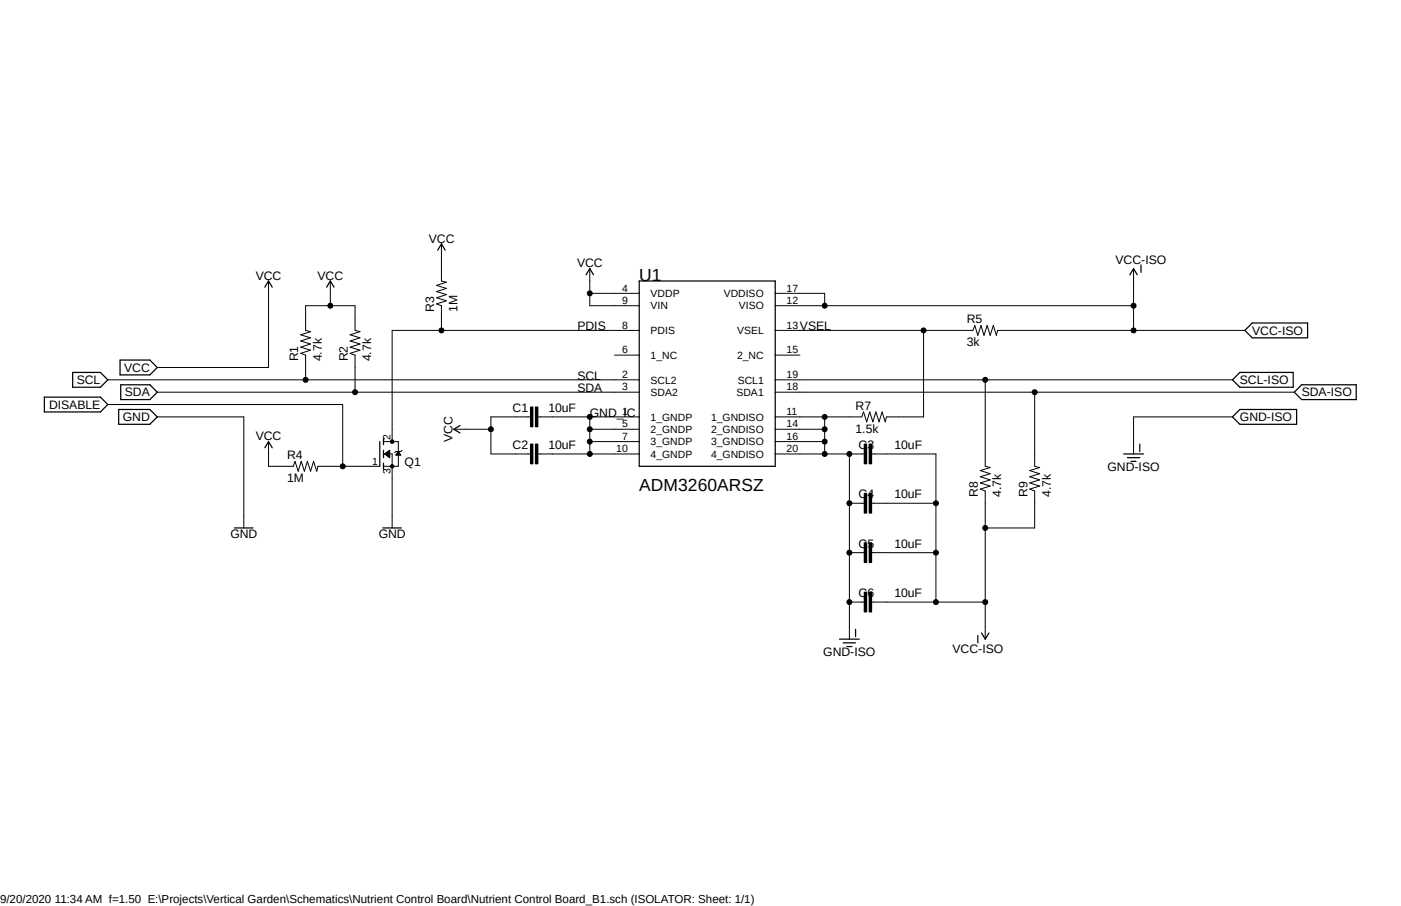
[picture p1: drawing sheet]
<svg xmlns="http://www.w3.org/2000/svg" width="432mm" height="279mm" viewBox="0 0 432 279" stroke-linecap="round" stroke-linejoin="round" font-family="sans-serif">
<path d="M13.3 71l405.2 132.4M418.5 71l-405.2 132.4" fill="none" stroke="#fff" stroke-width=".31"/>
<g fill="none" stroke="#000" stroke-width=".38">
<path d="M134.9 77.1l1.2-1.9 1.1 1.9M81.6 88.6l1.2-1.9 1.1 1.9M100.7 88.6l1.1-1.9 1.2 1.9M180.6 84.8l1.2-2 1.1 2M197 86.7h41.9v57.1h-41.9zM348.2 84.8l1.2-2 1.1 2M351.7 81.7v2.3M22.4 114.9h8.5l2.3 2.2-2.3 2.3h-8.5zM37 111h9.2l2.3 2.3-2.3 2.3h-9.2zM37.2 118.7h9l2.3 2.2-2.3 2.3h-9zM382.1 114.9h16.5v4.5h-16.5l-2.2-2.3zM383.7 101.9l2.3-2.3h17v4.6h-17z"/>
<path d="M401.2 118.7h16.8v4.5h-16.8l-2.3-2.3zM13.7 122.5h17.2l2.3 2.3-2.3 2.2h-17.2zM36.6 126.3h9.6l2.3 2.3-2.3 2.3h-9.6zM81.6 138.1l1.2-1.9 1.1 1.9M117.1 136.2v7.6M118.2 135.2v1.9M118.2 138.9v2.2M141.8 131.2l-1.9 1.2 1.9 1.1M346.3 140h6.1M351.3 136.9v2.3M382.1 126.3h17.5v4.6h-17.5l-2.2-2.3zM118.2 142.8v1.9"/>
<path d="M347.5 141.1h3.8M348.6 142.3h1.5M72.3 162.8h5.7M118 162.8h5.7M258.7 197.1h6.1M259.9 198.2h3.8M261 199.4h1.6M263.7 194.1v2.2M301.4 196v2.2M302.5 195.2l1.2 1.9 1.1-1.9"/>
</g>
<g fill="none" stroke="#000" stroke-width=".31">
<path d="M136.1 75.2v11.5l1.5 .3-3.1 1 3.1 .9-3.1 1 3.1 .9-3.1 1 3.1 1-3.1 .9 1.6 .6v7.6M82.8 86.7v26.6h-34.3M101.8 86.7v7.6M181.8 90.5h15.3M181.8 82.8v11.5h15.3M238.9 94.3h.1M238.9 94.3h110.5M239 90.5h15.2v3.8M349.4 82.8v19.1M33.2 117.1l163.9 .1M94.2 117.1v-7.6l-1.5-.5 3-1-3-.9 3-1-3-.9 3-1-3-.9 3-1-1.5-.4v-7.6h15.2v7.6l1.6 .4-3.1 1 3.1 .9-3.1 1 3.1 .9-3.1 1 3.1 .9-3.1 1 1.5 .5v11.4M189.4 109.5l7.7 .1"/>
<path d="M197.1 101.9h-76.2v34.3M246.5 109.5l-7.5 .1M284.6 101.9v26.7h-11.4l-.4 1.5-.9-3.1-1 3.1-.9-3.1-1 3.1-.9-3.1-1 3.1-1-3.1-.5 1.6h-26.7M303.7 117.1v26.7l1.5 .4-3.1 .9 3.1 1-3.1 .9 3.1 1-3.1 .9 3.1 1-3.1 .9 1.6 .6v45.7M379.9 117.1l-140.9 .1M383.7 101.9h-76.2l-.4 1.5-.9-3-1 3-1-3-.9 3-1-3-.9 3-1-3-.6 1.5h-60.8M33.2 124.8h72.4v19M48.5 120.9l148.6 .1M48.5 128.6h26.6v34.2M82.8 136.2v7.6h7.6l.5-1.5 1 3 .9-3 1 3 .9-3 1 3 .9-3 1 3 .4-1.5h19.1M118.2 136.2h4.6v7.6h-4.6M118.2 140h2.7v22.8"/>
<path d="M118.6 140l1.5-1.1v2.2zM118.7 139.9h1.4M118.9 139.7h1.2M119.1 139.6h1M119.3 139.4h.8M119.5 139.2h.6M119.8 139.1h.3M120 138.9h.1M122.3 139.9h.9M122.4 139.7h.7M122.5 139.6h.5M122.6 139.4h.3"/>
<path d="M122.8 139.2l.7 1.2h-1.5zM123.9 138.9l-.4 .3h-1.5l-.4 .4M139.9 132.4h11.4M163.5 125.5h.8v6.1h-.8zM163.5 136.9h.8v6.1h-.8zM163.5 128.6h-12.2v11.4h12.2M165 125.5h.8v6.1h-.8zM165 136.9h.8v6.1h-.8zM165.8 128.6h31.3M165.8 140h31.3M181.8 132.4h15.3M181.8 136.2h15.3"/>
<path d="M181.8 128.6v11.4M238.9 120.9l.1 .1M238.9 128.6h.1M238.9 140h.1M238.9 120.9h160M238.9 140h27.5M254.2 132.4h-15.2M254.2 136.2h-15.2M254.2 128.6v11.4M261.8 140v57.1M266.4 136.9h.7v6.1h-.7zM267.9 136.9h.7v6.1h-.7z"/>
<path d="M268.6 140h19.9v45.7M318.9 120.9v22.9l1.5 .4-3 .9 3 1-3 .9 3 1-3 .9 3 1-3 .9 1.5 .6v11.4h-15.2M379.9 128.6h-30.5v11.4M118.9 140.2h1.2M119.1 140.4h1M119.3 140.5h.8M119.5 140.7h.6M119.8 140.9h.3M120 141.1h.1M122.1 140.2h1.3M122.2 140h1.1M261.8 155.2h4.6"/>
<path d="M266.4 152.1h.7v6.1h-.7zM267.9 152.1h.7v6.1h-.7zM268.6 155.2h19.9M261.8 170.4h4.6M266.4 167.4h.7v6.1h-.7zM267.9 167.4h.7v6.1h-.7zM268.6 170.4h19.9M261.8 185.7h4.6M266.4 182.6h.7v6.1h-.7zM267.9 182.6h.7v6.1h-.7zM268.6 185.7h35.1"/>
<circle cx="101.8" cy="94.3" r=".76"/>
<circle cx="181.8" cy="90.5" r=".76"/>
<circle cx="254.2" cy="94.3" r=".76"/>
<circle cx="349.4" cy="94.3" r=".76"/>
<circle cx="94.2" cy="117.1" r=".76"/>
<circle cx="136.1" cy="101.9" r=".76"/>
<circle cx="284.6" cy="101.9" r=".76"/>
<circle cx="303.7" cy="117.1" r=".76"/>
<circle cx="349.4" cy="101.9" r=".76"/>
<circle cx="109.4" cy="120.9" r=".76"/>
<circle cx="120.9" cy="136.2" r=".55"/>
<circle cx="151.3" cy="132.4" r=".76"/>
<circle cx="181.8" cy="136.2" r=".76"/>
<circle cx="181.8" cy="128.6" r=".76"/>
<circle cx="181.8" cy="132.4" r=".76"/>
<circle cx="181.8" cy="140" r=".76"/>
<circle cx="254.2" cy="132.4" r=".76"/>
<circle cx="254.2" cy="136.2" r=".76"/>
<circle cx="254.2" cy="140" r=".76"/>
<circle cx="254.2" cy="128.6" r=".76"/>
<circle cx="261.8" cy="140" r=".76"/>
<circle cx="318.9" cy="120.9" r=".76"/>
<circle cx="105.6" cy="143.8" r=".76"/>
<circle cx="120.9" cy="143.8" r=".55"/>
<circle cx="261.8" cy="155.2" r=".76"/>
<circle cx="288.5" cy="155.2" r=".76"/>
<circle cx="261.8" cy="170.4" r=".76"/>
<circle cx="288.5" cy="170.4" r=".76"/>
<circle cx="303.7" cy="162.8" r=".76"/>
<circle cx="261.8" cy="185.7" r=".76"/>
<circle cx="288.5" cy="185.7" r=".76"/>
<circle cx="303.7" cy="185.7" r=".76"/>
</g>
<g fill="#000">
<path d="M163.5 125.5h.8v6.1h-.8z" fill-rule="evenodd"/>
<path d="M163.5 136.9h.8v6.1h-.8z" fill-rule="evenodd"/>
<path d="M165 125.5h.8v6.1h-.8z" fill-rule="evenodd"/>
<path d="M165 136.9h.8v6.1h-.8z" fill-rule="evenodd"/>
<path d="M266.4 136.9h.7v6.1h-.7z" fill-rule="evenodd"/>
<path d="M267.9 136.9h.7v6.1h-.7z" fill-rule="evenodd"/>
<path d="M266.4 152.1h.7v6.1h-.7z" fill-rule="evenodd"/>
<path d="M267.9 152.1h.7v6.1h-.7z" fill-rule="evenodd"/>
<path d="M266.4 167.4h.7v6.1h-.7z" fill-rule="evenodd"/>
<path d="M267.9 167.4h.7v6.1h-.7z" fill-rule="evenodd"/>
<path d="M266.4 182.6h.7v6.1h-.7z" fill-rule="evenodd"/>
<path d="M267.9 182.6h.7v6.1h-.7z" fill-rule="evenodd"/>
<circle cx="101.8" cy="94.3" r=".76"/>
<circle cx="181.8" cy="90.5" r=".76"/>
<circle cx="254.2" cy="94.3" r=".76"/>
<circle cx="349.4" cy="94.3" r=".76"/>
<circle cx="94.2" cy="117.1" r=".76"/>
<circle cx="136.1" cy="101.9" r=".76"/>
<circle cx="284.6" cy="101.9" r=".76"/>
<circle cx="303.7" cy="117.1" r=".76"/>
<circle cx="349.4" cy="101.9" r=".76"/>
<circle cx="109.4" cy="120.9" r=".76"/>
<circle cx="120.9" cy="136.2" r=".55"/>
<circle cx="151.3" cy="132.4" r=".76"/>
<circle cx="181.8" cy="136.2" r=".76"/>
<circle cx="181.8" cy="128.6" r=".76"/>
<circle cx="181.8" cy="132.4" r=".76"/>
<circle cx="181.8" cy="140" r=".76"/>
<circle cx="254.2" cy="132.4" r=".76"/>
<circle cx="254.2" cy="136.2" r=".76"/>
<circle cx="254.2" cy="140" r=".76"/>
<circle cx="254.2" cy="128.6" r=".76"/>
<circle cx="261.8" cy="140" r=".76"/>
<circle cx="318.9" cy="120.9" r=".76"/>
<circle cx="105.6" cy="143.8" r=".76"/>
<circle cx="120.9" cy="143.8" r=".55"/>
<circle cx="261.8" cy="155.2" r=".76"/>
<circle cx="288.5" cy="155.2" r=".76"/>
<circle cx="261.8" cy="170.4" r=".76"/>
<circle cx="288.5" cy="170.4" r=".76"/>
<circle cx="303.7" cy="162.8" r=".76"/>
<circle cx="261.8" cy="185.7" r=".76"/>
<circle cx="288.5" cy="185.7" r=".76"/>
<circle cx="303.7" cy="185.7" r=".76"/>
</g>
<g font-size="5.4">
<text x="197" y="86.7">U1</text>
<text x="197" y="151.4">ADM3260ARSZ</text>
</g>
<g font-size="3.8">
<text x="132.2" y="74.9">VCC</text>
<text x="177.8" y="82.5">VCC</text>
<text x="343.8" y="81.3">VCC-ISO</text>
<text x="78.8" y="86.3">VCC</text>
<text x="97.9" y="86.3">VCC</text>
<text x="133.8" y="96.2" transform="rotate(-90 133.8 96.2)">R3</text>
<text x="141" y="96.2" transform="rotate(-90 141 96.2)">1M</text>
<text x="178" y="101.9">PDIS</text>
<text x="246.5" y="101.9">VSEL</text>
<text x="298" y="99.7">R5</text>
<text x="298" y="106.8">3k</text>
<text x="386" y="103.3">VCC-ISO</text>
<text x="91.9" y="111.4" transform="rotate(-90 91.9 111.4)">R1</text>
<text x="99.1" y="111.4" transform="rotate(-90 99.1 111.4)">4.7k</text>
<text x="107.2" y="111.4" transform="rotate(-90 107.2 111.4)">R2</text>
<text x="114.4" y="111.4" transform="rotate(-90 114.4 111.4)">4.7k</text>
<text x="23.7" y="118.4">SCL</text>
<text x="38.3" y="114.7">VCC</text>
<text x="178" y="117.1">SCL</text>
<text x="382.1" y="118.4">SCL-ISO</text>
<text x="38.5" y="122.3">SDA</text>
<text x="178" y="120.9">SDA</text>
<text x="401.2" y="122.3">SDA-ISO</text>
<text x="15.1" y="126.1">DISABLE</text>
<text x="37.8" y="129.9">GND</text>
<text x="158" y="127">C1</text>
<text x="169" y="127">10uF</text>
<text x="181.8" y="128.6">GND_IC</text>
<text x="263.7" y="126.3">R7</text>
<text x="382.1" y="129.9">GND-ISO</text>
<text x="78.8" y="135.8">VCC</text>
<text x="139.5" y="136.3" transform="rotate(-90 139.5 136.3)">VCC</text>
<text x="263.7" y="133.5">1.5k</text>
<text x="88.5" y="141.6">R4</text>
<text x="124.7" y="143.8">Q1</text>
<text x="158" y="138.5">C2</text>
<text x="169" y="138.5">10uF</text>
<text x="264.6" y="138.5">C3</text>
<text x="275.7" y="138.5">10uF</text>
<text x="88.5" y="148.8">1M</text>
<text x="341.3" y="145.3">GND-ISO</text>
<text x="264.6" y="153.7">C4</text>
<text x="275.7" y="153.7">10uF</text>
<text x="301.4" y="153.3" transform="rotate(-90 301.4 153.3)">R8</text>
<text x="308.6" y="153.3" transform="rotate(-90 308.6 153.3)">4.7k</text>
<text x="316.7" y="153.3" transform="rotate(-90 316.7 153.3)">R9</text>
<text x="323.9" y="153.3" transform="rotate(-90 323.9 153.3)">4.7k</text>
<text x="71" y="165.9">GND</text>
<text x="116.7" y="165.9">GND</text>
<text x="264.6" y="168.9">C5</text>
<text x="275.7" y="168.9">10uF</text>
<text x="264.6" y="184.1">C6</text>
<text x="275.7" y="184.1">10uF</text>
<text x="253.7" y="202.4">GND-ISO</text>
<text x="293.6" y="201.3">VCC-ISO</text>
</g>
<text font-size="3.6" x="0" y="278.4">9/20/2020 11:34 AM f=1.50 E:\Projects\Vertical Garden\Schematics\Nutrient Control Board\Nutrient Control Board_B1.sch (ISOLATOR: Sheet: 1/1)</text>
<g font-size="3.2">
<text x="191.7" y="90">4</text>
<text x="242.4" y="90">17</text>
<text x="191.7" y="93.8">9</text>
<text x="200.5" y="91.6">VDDP</text>
<text x="200.5" y="95.4">VIN</text>
<text x="223.1" y="91.6">VDDISO</text>
<text x="227.7" y="95.4">VISO</text>
<text x="242.4" y="93.8">12</text>
<text x="191.7" y="101.4">8</text>
<text x="242.4" y="101.4">13</text>
<text x="200.5" y="103">PDIS</text>
<text x="227.2" y="103">VSEL</text>
<text x="191.7" y="109">6</text>
<text x="200.5" y="110.7">1_NC</text>
<text x="227.2" y="110.7">2_NC</text>
<text x="242.4" y="109">15</text>
<text x="191.7" y="116.6">2</text>
<text x="200.5" y="118.3">SCL2</text>
<text x="227.4" y="118.3">SCL1</text>
<text x="242.4" y="116.6">19</text>
<text x="191.7" y="120.4">3</text>
<text x="200.5" y="122.1">SDA2</text>
<text x="227" y="122.1">SDA1</text>
<text x="242.4" y="120.4">18</text>
<text x="191.7" y="128">1</text>
<text x="191.7" y="131.8">5</text>
<text x="200.5" y="129.7">1_GNDP</text>
<text x="219.2" y="129.7">1_GNDISO</text>
<text x="242.4" y="128">11</text>
<text x="242.4" y="131.8">14</text>
<text x="120.3" y="135.6" transform="rotate(-90 120.3 135.6)">2</text>
<text x="191.7" y="135.6">7</text>
<text x="200.5" y="133.5">2_GNDP</text>
<text x="200.5" y="137.3">3_GNDP</text>
<text x="219.2" y="133.5">2_GNDISO</text>
<text x="219.2" y="137.3">3_GNDISO</text>
<text x="242.4" y="135.6">16</text>
<text x="114.7" y="143.3">1</text>
<text x="189.9" y="139.4">10</text>
<text x="200.5" y="141.1">4_GNDP</text>
<text x="219.2" y="141.1">4_GNDISO</text>
<text x="242.4" y="139.4">20</text>
<text x="120.3" y="146.1" transform="rotate(-90 120.3 146.1)">3</text>
</g>
</svg>
